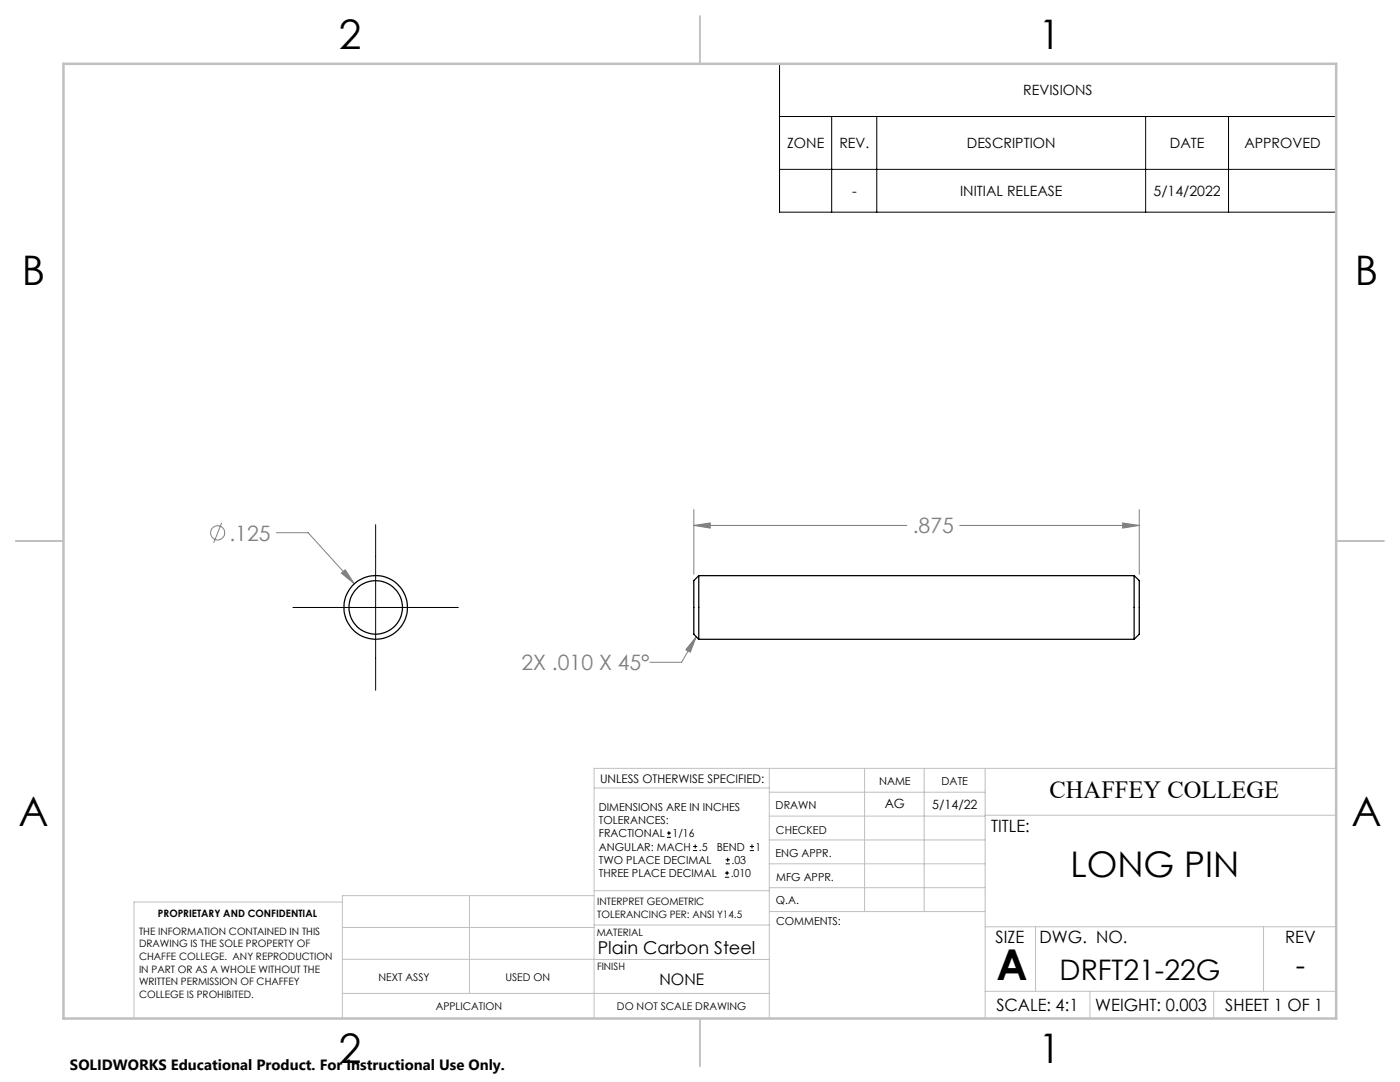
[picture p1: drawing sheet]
<svg xmlns="http://www.w3.org/2000/svg" width="279mm" height="216mm" viewBox="0 0 279 216" stroke-linecap="round" stroke-linejoin="round" font-family="sans-serif">
<g fill="none" stroke="#808080" stroke-width=".2">
<path d="M44.2 104.3l-1.5 4M55.1 106.3h6.4l9.2 10.2M68.1 114.4l.8-.7 1.8 2.8zM138.5 104.8l3.2-.4v1zM138.5 101.7v12.9M138.5 104.8h42.5M191.5 104.8h35.9M224 104.4l3.4 .4-3.4 .6zM227.4 101.7v12.9M139 127l-1.2 3.1-.9-.5zM139 127l-3 5.2h-6.3"/>
<circle cx="43.4" cy="106.3" r="1.41"/>
</g>
<g fill="none" stroke="#000" stroke-width=".2">
<path d="M155.6 12.7h111.1v29.6h-111.1zM155.6 23.2h111.1M155.6 33.8h111.1M166 23.2v19.1M175 23.2v19.1M228.6 23.2v19.1M245.2 23.2v19.1M75 104.7v33M58.5 121.2h33M133.1 167.1h.8M133.1 166.2h.8M133.5 165.8v.9"/>
<path d="M138.3 169.7h.8M138.3 168.9h.8M138.7 168.5v.8M144.7 175h.8M144.7 174.2h.8M144.8 172.4h.9M144.8 171.6h.9M145.1 173.8v.8M145.2 171.1v.9M149.6 169.7h.9M149.6 168.9h.9M150.1 168.5v.8"/>
</g>
<g fill="none" stroke="#c0c0c0" stroke-width=".2">
<path d="M118.6 157.2h34.9M153.5 153.3v49.9M153.5 158.1h43.1M172.5 153.3v28.6M184.4 153.3v28.6M196.6 153.3v49.9M266.7 153.3h-148.1v49.9M68.3 180h-41.6v23.2M93.7 178.7v19.5M118.6 178.7h-50.3v24.5M118.6 177.7h35M153.5 167.6h43.1"/>
<path d="M153.5 162.8h43.1M153.5 172.4h43.1M153.5 177.1h43.1M196.6 162.7h70.1M68.3 198.2h85.2M68.3 191.4l85.2 .1M68.3 185.1h50.3M118.6 184.6h35M153.6 181.9h43M196.6 197.8h70.1M196.6 184.9h70.1M206.7 184.9v12.9"/>
<path d="M217.5 197.8v5.4M242.2 197.8v5.4M252.2 184.9v12.9"/>
</g>
<path d="M139.7 3.2v9.5M3.1 107.9h9.6M266.7 107.9h9.5M139.7 203.2v9.6" fill="none" stroke="#c0c0c0" stroke-width=".25"/>
<path d="M12.7 12.7h254v190.5h-254z" fill="none" stroke="#c0c0c0" stroke-width=".5"/>
<path d="M68.1 114.4l2.6 2.1-1.8-2.8zM138.5 104.8l3.2-.4v1zM224 104.4l3.4 .4-3.4 .6zM139 127l-1.2 3.1-.9-.5z" fill="#808080"/>
<g fill="none" stroke="#000" stroke-width=".25">
<path d="M139.5 114.9v12.7M139.5 114.9l-1 1v10.6l1 1.1M139.5 114.9h86.8M226.3 114.9v12.7M226.3 114.9l1.1 1v10.6l-1.1 1.1M139.5 127.6h86.8"/>
<circle cx="75" cy="121.2" r="6.4"/>
<circle cx="75" cy="121.2" r="5.3"/>
</g>
<text font-size="8.5" x="198.9" y="195.5">A</text>
<g font-size="8.1">
<text x="67.6" y="9.7">2</text>
<text x="207.3" y="9.7">1</text>
<text x="4.4" y="57">B</text>
<text x="270.4" y="57">B</text>
<text x="3.7" y="164.9">A</text>
<text x="269.7" y="164.9">A</text>
<text x="67.6" y="212.2">2</text>
<text x="207.3" y="212.2">1</text>
</g>
<text font-size="7.1" x="213.6" y="175">LONG PIN</text>
<g font-size="5.6">
<text x="211.5" y="195.6">DRFT21-22G</text>
<text x="258.6" y="194.6">-</text>
</g>
<text font-size="4.9" x="209.5" y="159.3">CHAFFEY COLLEGE</text>
<g font-size="4.2" fill="#808080">
<text x="45.8" y="107.9">.125</text>
<text x="182.2" y="106.4">.875</text>
<text x="104.1" y="133.7">2X .010 X 45°</text>
</g>
<text font-size="3.5" x="119.3" y="190.3">Plain Carbon Steel</text>
<g font-size="3.4">
<text x="197.8" y="166">TITLE:</text>
<text x="198.7" y="188.1">SIZE</text>
<text x="207.5" y="188.1">DWG. NO.</text>
<text x="256.5" y="188.2">REV</text>
<text x="198.8" y="201.7">SCALE: 4:1</text>
<text x="218.6" y="201.7">WEIGHT: 0.003</text>
<text x="244.5" y="201.7">SHEET 1 OF 1</text>
</g>
<text font-size="3.2" x="131.6" y="196.6">NONE</text>
<text font-size="3" x="14" y="213.5">SOLIDWORKS Educational Product. For Instructional Use Only.</text>
<g font-size="2.8">
<text x="204.2" y="19">REVISIONS</text>
<text x="157.1" y="29.6">ZONE</text>
<text x="167.5" y="29.6">REV.</text>
<text x="193" y="29.6">DESCRIPTION</text>
<text x="233.5" y="29.6">DATE</text>
<text x="248.4" y="29.6">APPROVED</text>
<text x="170" y="39.1">-</text>
<text x="191.6" y="39.1">INITIAL RELEASE</text>
<text x="230.2" y="39.1">5/14/2022</text>
</g>
<g font-size="2.5">
<text x="176.6" y="161.3">AG</text>
<text x="186.1" y="161.4">5/14/22</text>
</g>
<text font-size="2.4" x="119.8" y="156.2">UNLESS OTHERWISE SPECIFIED:</text>
<g font-size="2.2">
<text x="119.5" y="161.8">DIMENSIONS ARE IN INCHES</text>
<text x="154.8" y="161.4">DRAWN</text>
<text x="175.4" y="156.6">NAME</text>
<text x="187.9" y="156.7">DATE</text>
<text x="119.5" y="164.4">TOLERANCES:</text>
<text x="119.5" y="167.1">FRACTIONAL</text>
<text x="134.2" y="167.1">1/16</text>
<text x="154.9" y="166.3">CHECKED</text>
<text x="119.5" y="172.4">TWO PLACE DECIMAL</text>
<text x="119.5" y="169.7">ANGULAR: MACH</text>
<text x="139.5" y="169.7">.5</text>
<text x="143" y="169.7">BEND</text>
<text x="146" y="172.4">.03</text>
<text x="150.8" y="169.7">1</text>
<text x="154.8" y="171">ENG APPR.</text>
<text x="119.5" y="175">THREE PLACE DECIMAL</text>
<text x="145.8" y="175">.010</text>
<text x="154.9" y="175.7">MFG APPR.</text>
<text x="154.9" y="180.4">Q.A.</text>
<text x="154.9" y="184.6">COMMENTS:</text>
</g>
<g font-size="2.1">
<text x="75.5" y="195.7">NEXT ASSY</text>
<text x="100.9" y="195.7">USED ON</text>
<text x="86.9" y="201.5">APPLICATION</text>
<text x="123.1" y="201.6">DO NOT SCALE DRAWING</text>
</g>
<g font-size="2">
<text x="31.5" y="182.9">PROPRIETARY AND CONFIDENTIAL</text>
<text x="119.2" y="180.6">INTERPRET GEOMETRIC</text>
<text x="119.2" y="183.1">TOLERANCING PER: ANSI Y14.5</text>
<text x="27.8" y="186.5">THE INFORMATION CONTAINED IN THIS</text>
<text x="27.8" y="189">DRAWING IS THE SOLE PROPERTY OF</text>
<text x="27.8" y="191.6">CHAFFE COLLEGE. ANY REPRODUCTION</text>
<text x="119.1" y="186.7">MATERIAL</text>
<text x="27.8" y="194.1">IN PART OR AS A WHOLE WITHOUT THE</text>
<text x="27.8" y="196.6">WRITTEN PERMISSION OF CHAFFEY</text>
<text x="119.1" y="193.5">FINISH</text>
<text x="27.8" y="199.1">COLLEGE IS PROHIBITED.</text>
</g>
</svg>
